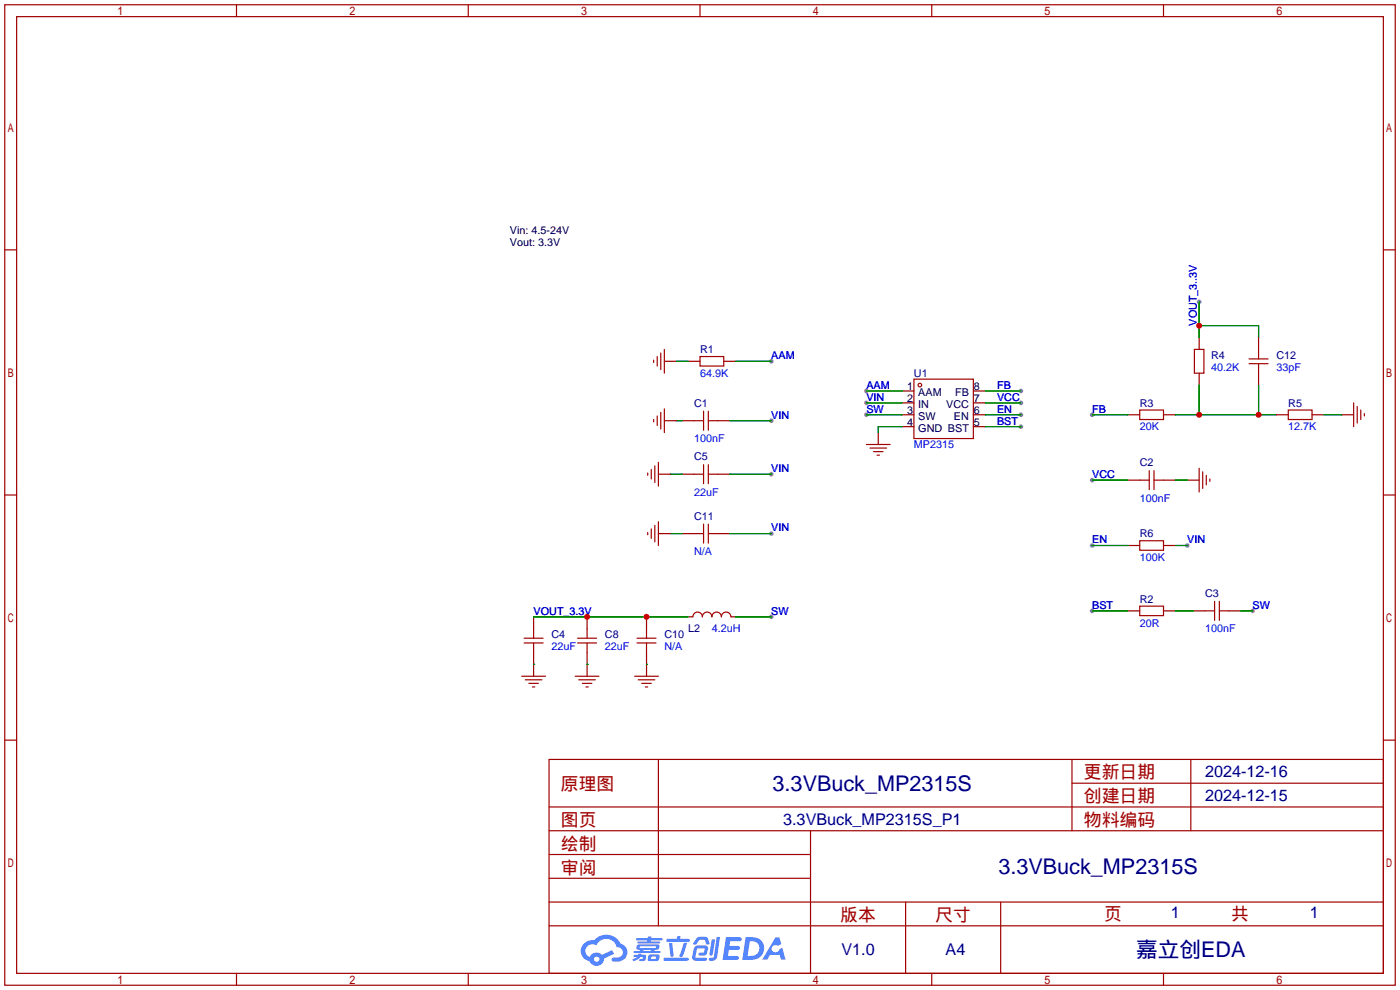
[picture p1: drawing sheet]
<svg xmlns="http://www.w3.org/2000/svg" width="299mm" height="212mm" viewBox="0 0 299 212" stroke-linecap="round" stroke-linejoin="round" font-family="sans-serif">
<g fill="#999">
<circle cx="233.4" cy="130.6" r=".51"/>
<circle cx="256.3" cy="64.5" r=".51"/>
<circle cx="164.8" cy="89.9" r=".51"/>
<circle cx="185.2" cy="86.1" r=".51"/>
<circle cx="164.8" cy="101.3" r=".51"/>
<circle cx="218.2" cy="83.6" r=".51"/>
<circle cx="233.4" cy="88.6" r=".51"/>
<circle cx="218.2" cy="86.1" r=".51"/>
<circle cx="233.4" cy="102.6" r=".51"/>
<circle cx="218.2" cy="91.2" r=".51"/>
<circle cx="267.7" cy="130.6" r=".51"/>
<circle cx="185.2" cy="88.6" r=".51"/>
<circle cx="164.8" cy="131.8" r=".51"/>
<circle cx="185.2" cy="83.6" r=".51"/>
<circle cx="164.8" cy="77.2" r=".51"/>
<circle cx="218.2" cy="88.6" r=".51"/>
<circle cx="253.7" cy="116.6" r=".51"/>
<circle cx="233.4" cy="116.6" r=".51"/>
<circle cx="164.8" cy="114" r=".51"/>
</g>
<g fill="none" stroke="#a10000" stroke-width=".25">
<path d="M1 1h297.2v209.6h-297.2zM3.6 3.6h292.1v204.4h-292.1zM50.5 1v2.6M100.1 1v2.6M149.6 1v2.6M199.1 1v2.6M248.7 1v2.6M1 53.4h2.6M295.7 53.4h2.5M1 105.8h2.6M295.7 105.8h2.5M1 158.2h2.6"/>
<path d="M295.7 158.2h2.5M117.3 162.3h178.4v45.7h-178.4zM117.3 177.5h178.4M117.3 172.5h178.4M140.7 162.3v35.6M173.2 177.5v30.5M229.1 162.3v15.2M229.1 167.4h66.6M254.5 162.3v15.2M117.3 182.6h55.9M117.3 197.9h178.4M117.3 192.8h178.4"/>
<path d="M117.3 187.7h55.9M193.5 192.8v15.2M213.9 192.8v15.2M50.5 208v2.6M100.1 208v2.6M149.6 208v2.6M199.1 208v2.6M248.7 208v2.6"/>
</g>
<g fill="#5487ff">
<path d="M155.2 200.3h2.6a.48 .48 0 0 1 .7 .4 .48 .48 0 0 1-.6 .4h-1.8l-.2 1.1h1.9a.43 .43 0 0 1 .4 .4 .43 .43 0 0 1-.5 .4h-1.9l-.2 1.3h1.7a.45 .45 0 0 1 .5 .2 .45 .45 0 0 1-.1 .6h-3.3z"/>
<path d="M165.7 200.3h.9l.4 1.5-.8 .3a.84 .84 0 0 0-1.2 .3 .84 .84 0 0 0 .4 1.1 .84 .84 0 0 0 1.1-.4l.1-.2 .6-.3 .7 2.5h-1l-.2-1h-2.1l-.6 1h-1.1z"/>
<path d="M152.1 200.8h.7l-.5 3.1a.36 .36 0 0 1-.3 .3 .36 .36 0 0 1-.4-.3z"/>
<path d="M153.2 200.2h.7l-.6 4.3a1.13 1.13 0 0 1-1.8 .6l.2-.4h.7l.2-.2z"/>
<path d="M148.9 200.6l.6-.4h1a.77 .77 0 0 1 .9 .5l.3 1-.2 .2h-.5l-.3-.9-.2-.2-1 .1-.7 1-.6-.1-.1-.2z"/>
<path d="M148.4 202.4l.6-.3h1.7a.81 .81 0 0 1 .7 .5 .81 .81 0 0 1-.2 .8 .81 .81 0 0 1-.9 .8h-.7a.32 .32 0 0 1-.3-.3 .32 .32 0 0 1 .4-.3h.7l.2-.9-1.6 .1-.4 1.8 2.2 .1a.32 .32 0 0 1 .3 .4 .32 .32 0 0 1-.4 .2h-2.2l-.5-.3-.1-.5z"/>
<path d="M141.9 204.7h5a.33 .33 0 0 1 .3 .3 .33 .33 0 0 1-.3 .3h-4.9l-.2-.1z"/>
<path d="M146.1 201.5h.8l-.7 2a.98 .98 0 0 1-.7 1.1l-.3-.3z"/>
<path d="M143 201.6h.7l.3 2.5a.34 .34 0 0 1-.3 .4 .34 .34 0 0 1-.4-.3z"/>
<path d="M142.5 200.7h2.1l.3-.6h.6l-.1 .6h1.7a.32 .32 0 0 1 .4 .3 .32 .32 0 0 1-.4 .3h-4.5l-.2-.2z"/>
<path d="M135.5 204.1h.9l.1-.3h.6v.3h.8a.82 .82 0 0 1-.5 1.3h-.8v-.4l.7-.1 .1-.3a.68 .68 0 0 0-1 .4l-1.1 .4-.1-.4 .9-.5h-.7z"/>
<path d="M136 200.5h2.4l.1-.3h.7v.3h2.2l.2 .3-.2 .2h-2.3v.2h1.8l.2 .3-.2 .1h-4.5l-.1-.4h2l.1-.2h-2.3l-.1-.2z"/>
<path d="M159.4 200.3l-.8 4.9h1.7a2.5 2.5 0 0 0 3-2.5 2.5 2.5 0 0 0-3.1-2.4zM160.3 201.1a1.61 1.61 0 0 1 2 1.5 1.61 1.61 0 0 1-1.8 1.7h-.7z"/>
<path d="M136.2 202a.55 .55 0 0 0-.2 .8 .55 .55 0 0 0 .7 .2l.1 .3h-1.3v.3l5.4 .1 .3-.2-.2-.2h-1.2l.2-.3a.7 .7 0 0 0 .8-.3 .7 .7 0 0 0 0-.8l-4.2-.1zM136.8 202.3l3.3-.1 .1 .1-.2 .3h-3.2zM137.5 203h1.7l-.2 .3h-1.4z"/>
<path d="M138.6 204.2a1.05 1.05 0 0 0 0 1.2 2.91 2.91 0 0 0 2.2-.2 .98 .98 0 0 0 0-1.2h-1.6zM139.2 204.5l.9-.1 .1 .4-.2 .2-.8-.1z"/>
<path d="M124.9 201.6a2.23 2.23 0 0 0-.7 2.3 2.23 2.23 0 0 0 1.8 1.6 1.58 1.58 0 0 0 1.8 .9 1.58 1.58 0 0 0 1.3-1.5l2.2-1.1-.5-.7-2.1 1a1.65 1.65 0 0 0-2.7 .4 1.45 1.45 0 0 1-.8-1.9 1.45 1.45 0 0 1 2-.7l.3 .1a2.3 2.3 0 0 1 2.3-1.3 2.3 2.3 0 0 1 2 1.7 1.12 1.12 0 0 1 1.3 1 1.12 1.12 0 0 1-1.1 1.2h-.7a.45 .45 0 0 0-.6 .4 .45 .45 0 0 0 .5 .5 2.21 2.21 0 0 0 2.2-.5 2.21 2.21 0 0 0 .5-2.3 2.13 2.13 0 0 0-1.3-1.1 3.3 3.3 0 0 0-5.6-.7l-1.1 .1zM127 205a.57 .57 0 0 1 1.1 0 .57 .57 0 0 1-1.1 0z"/>
</g>
<g fill="none" stroke="#a10000" stroke-width=".25">
<path d="M139.7 77v.5M140.5 76.2v2M141.2 75.4v3.6M142 74.7v5.1M149.6 76.2h5.1v2h-5.1zM255.3 74.7h2v5.1h-2zM267 76.7h4M267 77.7h4M269 74.7v2M269 77.7v2.1M139.7 89.7v.5M140 99.6v3.5"/>
<path d="M140.5 88.9v2M140.7 98.8v5.1M141.2 88.1v3.6M142 87.4v5.1M148.3 89.9h2.1M150.4 87.9v4M150.4 99.3v4.1M151.4 89.9h2M151.4 87.9v4M151.4 99.3v4.1M185.2 95h5M185.9 95.8h3.6"/>
<path d="M186.7 96.5h2M187.5 97.3h.5M195.3 81h12.7v12.7h-12.7zM243.6 87.6h5.1v2.1h-5.1zM275.3 87.6h5.1v2.1h-5.1zM289.3 86.1v5.1M290.1 86.9v3.5M290.8 87.6v2.1M291.6 88.4v.5M138.4 101.1v.5M138.4 113.8v.5M139.2 100.3v2.1"/>
<path d="M139.2 113v2.1M140 112.3v3.5M140.7 111.5v5.1M148.3 101.3h2.1M148.3 114h2.1M150.4 112v4.1M151.4 112v4.1M151.4 101.3h2M151.4 114h2M243.6 115.6h5.1v2h-5.1zM243.6 102.6h2M245.6 100.6v4"/>
<path d="M246.6 102.6h2.1M246.6 100.6v4M256.3 100.1v5.1M257 100.8v3.6M257.8 101.6v2M258.6 102.4v.5M112 136.4h4.1M112 137.4h4.1M114 134.4v2M114 137.4v2M123.4 136.4h4.1M123.4 137.4h4.1"/>
<path d="M125.5 134.4v2M125.5 137.4v2M136.1 136.4h4.1M136.1 137.4h4.1M138.2 134.4v2M138.2 137.4v2M148.1 131.8a1.02 1.02 0 0 1 1-1 1.02 1.02 0 0 1 1 1 1.02 1.02 0 0 1 1-1 1.02 1.02 0 0 1 1 1 1.02 1.02 0 0 1 1.1-1 1.02 1.02 0 0 1 1 1 1.02 1.02 0 0 1 1-1 1.02 1.02 0 0 1 1 1M243.6 129.5h5.1v2.1h-5.1zM257.6 130.6h2M259.6 128.5v4.1M260.6 130.6h2M260.6 128.5v4.1"/>
<path d="M111.5 144.5h5.1M112.3 145.3h3.5M113 146.1h2.1M113.8 146.8h.5M122.9 144.5h5.1M123.7 145.3h3.6M124.5 146.1h2M125.2 146.8h.5M135.6 144.5h5.1M136.4 145.3h3.6M137.2 146.1h2M137.9 146.8h.5"/>
<circle cx="196.6" cy="82.3" r=".38"/>
</g>
<g fill="none" stroke="#870000" stroke-width=".25">
<path d="M142 77.2h2.5M147.1 77.2h2.5M154.7 77.2h2.5M256.3 72.1v2.6M256.3 79.8v2.5M269 72.1v2.6M269 79.8v2.5M142 89.9h2.5M145.8 89.9h2.5M153.4 89.9h2.6M187.7 92.5v2.5M192.8 83.6h2.5"/>
<path d="M192.8 86.1h2.5M192.8 88.6h2.5M192.8 91.2h2.5M208 83.6h2.6M208 86.1h2.6M208 88.6h2.6M208 91.2h2.6M241 88.6h2.6M248.7 88.6h2.5M272.8 88.6h2.5M280.4 88.6h2.6M286.8 88.6h2.5"/>
<path d="M140.7 101.3h2.6M140.7 114h2.6M145.8 101.3h2.5M145.8 114h2.5M153.4 101.3h2.6M153.4 114h2.6M241 102.6h2.6M241 116.6h2.6M248.7 102.6h2.5M248.7 116.6h2.5M253.7 102.6h2.6M114 131.8v2.6"/>
<path d="M114 139.4v5.1M125.5 131.8v2.6M125.5 139.4v5.1M138.2 131.8v2.6M138.2 139.4v5.1M147.1 131.8h1M156.2 131.8h1M241 130.6h2.6M248.7 130.6h2.5M255 130.6h2.6M262.6 130.6h2.6"/>
</g>
<g fill="none" stroke="#008700" stroke-width=".25">
<path d="M144.5 77.2h2.6M157.2 77.2h7.6M256.3 64.5v7.6M256.3 69.6h12.7v2.5M144.5 89.9h1.3M156 89.9h8.8M185.2 88.6h7.6M185.2 86.1h7.6M185.2 83.6h7.6M192.8 91.2h-5.1v1.3M210.6 91.2h7.6M210.6 88.6h7.6"/>
<path d="M210.6 86.1h7.6M210.6 83.6h7.6M233.4 88.6h7.6M251.2 88.6h21.6M256.3 82.3v6.3M269 82.3v6.3M283 88.6h3.8M143.3 101.3h2.5M143.3 114h2.5M156 101.3h8.8M156 114h8.8M233.4 102.6h7.6"/>
<path d="M233.4 116.6h7.6M251.2 102.6h2.5M251.2 116.6h2.5M114 131.8h33.1M157.2 131.8h7.6M233.4 130.6h7.6M251.2 130.6h3.8M265.2 130.6h2.5M114 142h.1M125.5 142h.1M138.2 142h.1"/>
</g>
<g fill="#c00">
<circle cx="125.5" cy="131.8" r=".63"/>
<circle cx="138.2" cy="131.8" r=".63"/>
<circle cx="256.3" cy="88.6" r=".63"/>
<circle cx="269" cy="88.6" r=".63"/>
<circle cx="256.3" cy="69.6" r=".63"/>
</g>
<g font-size="4.6" fill="#000080">
<text x="165.1" y="169">3.3VBuck_MP2315S</text>
<text x="213.4" y="186.8">3.3VBuck_MP2315S</text>
<text x="242.8" y="204.6">嘉立创EDA</text>
</g>
<g font-size="3.8" fill="#a00000">
<text x="231.6" y="166.4">更新日期</text>
<text x="119.9" y="168.9">原理图</text>
<text x="231.6" y="171.5">创建日期</text>
<text x="119.9" y="176.5">图页</text>
<text x="231.6" y="176.5">物料编码</text>
<text x="119.9" y="181.6">绘制</text>
<text x="119.9" y="186.7">审阅</text>
<text x="179.6" y="196.9">版本</text>
<text x="199.9" y="196.9">尺寸</text>
<text x="236" y="196.6">页</text>
<text x="263.1" y="196.6">共</text>
</g>
<g font-size="3.5" fill="#000080">
<text x="257.6" y="166.1">2024-12-16</text>
<text x="257.6" y="171.1">2024-12-15</text>
<text x="167.4" y="176.2">3.3VBuck_MP2315S_P1</text>
<text x="250.2" y="196.3">1</text>
<text x="280" y="196.3">1</text>
<text x="179.8" y="204.2">V1.0</text>
<text x="202.1" y="204.2">A4</text>
</g>
<g font-size="2.3">
<text x="109" y="50.1">Vin: 4.5-24V</text>
<text x="109" y="52.6">Vout: 3.3V</text>
<text x="193.9" y="83.3">1</text>
<text x="208.2" y="83.3">8</text>
<text x="193.9" y="85.9">2</text>
<text x="193.9" y="88.4">3</text>
<text x="196.3" y="84.6">AAM</text>
<text x="196.3" y="87.1">IN</text>
<text x="196.3" y="89.7">SW</text>
<text x="202.2" y="87.1">VCC</text>
<text x="203.9" y="89.7">EN</text>
<text x="204.1" y="84.6">FB</text>
<text x="208.2" y="88.4">6</text>
<text x="208.2" y="85.9">7</text>
<text x="193.9" y="91">4</text>
<text x="196.3" y="92.2">GND BST</text>
<text x="208.2" y="91">5</text>
</g>
<g font-size="2.3" fill="#00f">
<text x="255.8" y="69.6" transform="rotate(-90 255.8 69.6)">VOUT_3..3V</text>
<text x="164.8" y="76.8">AAM</text>
<text x="149.6" y="80.6">64.9K</text>
<text x="185.2" y="83.1">AAM</text>
<text x="213.1" y="83.1">FB</text>
<text x="258.8" y="79.3">40.2K</text>
<text x="272.8" y="79.3">33pF</text>
<text x="164.8" y="89.5">VIN</text>
<text x="185.2" y="85.6">VIN</text>
<text x="185.2" y="88.2">SW</text>
<text x="213.1" y="85.6">VCC</text>
<text x="213.1" y="88.2">EN</text>
<text x="233.4" y="88.2">FB</text>
<text x="148.3" y="94.5">100nF</text>
<text x="195.3" y="95.8">MP2315</text>
<text x="213.1" y="90.7">BST</text>
<text x="243.6" y="92">20K</text>
<text x="275.3" y="92">12.7K</text>
<text x="164.8" y="100.9">VIN</text>
<text x="148.3" y="106">22uF</text>
<text x="233.4" y="102.2">VCC</text>
<text x="243.6" y="107.2">100nF</text>
<text x="164.8" y="113.6">VIN</text>
<text x="148.3" y="118.7">N/A</text>
<text x="233.4" y="116.1">EN</text>
<text x="243.6" y="119.9">100K</text>
<text x="253.7" y="116.1">VIN</text>
<text x="114" y="131.4">VOUT_3.3V</text>
<text x="164.8" y="131.4">SW</text>
<text x="233.4" y="130.1">BST</text>
<text x="267.7" y="130.1">SW</text>
<text x="152.1" y="135.2">4.2uH</text>
<text x="243.6" y="133.9">20R</text>
<text x="257.6" y="135.2">100nF</text>
<text x="117.9" y="139">22uF</text>
<text x="129.3" y="139">22uF</text>
<text x="142" y="139">N/A</text>
</g>
<g font-size="2.3" fill="#000080">
<text x="149.6" y="75.5">R1</text>
<text x="258.8" y="76.8">R4</text>
<text x="272.8" y="76.8">C12</text>
<text x="195.3" y="80.6">U1</text>
<text x="148.3" y="86.9">C1</text>
<text x="243.6" y="86.9">R3</text>
<text x="275.3" y="86.9">R5</text>
<text x="148.3" y="98.3">C5</text>
<text x="243.6" y="99.6">C2</text>
<text x="148.3" y="111">C11</text>
<text x="243.6" y="114.9">R6</text>
<text x="243.6" y="128.8">R2</text>
<text x="257.6" y="127.6">C3</text>
<text x="117.9" y="136.4">C4</text>
<text x="129.3" y="136.4">C8</text>
<text x="142" y="136.4">C10</text>
<text x="147.1" y="135.2">L2</text>
</g>
</svg>
